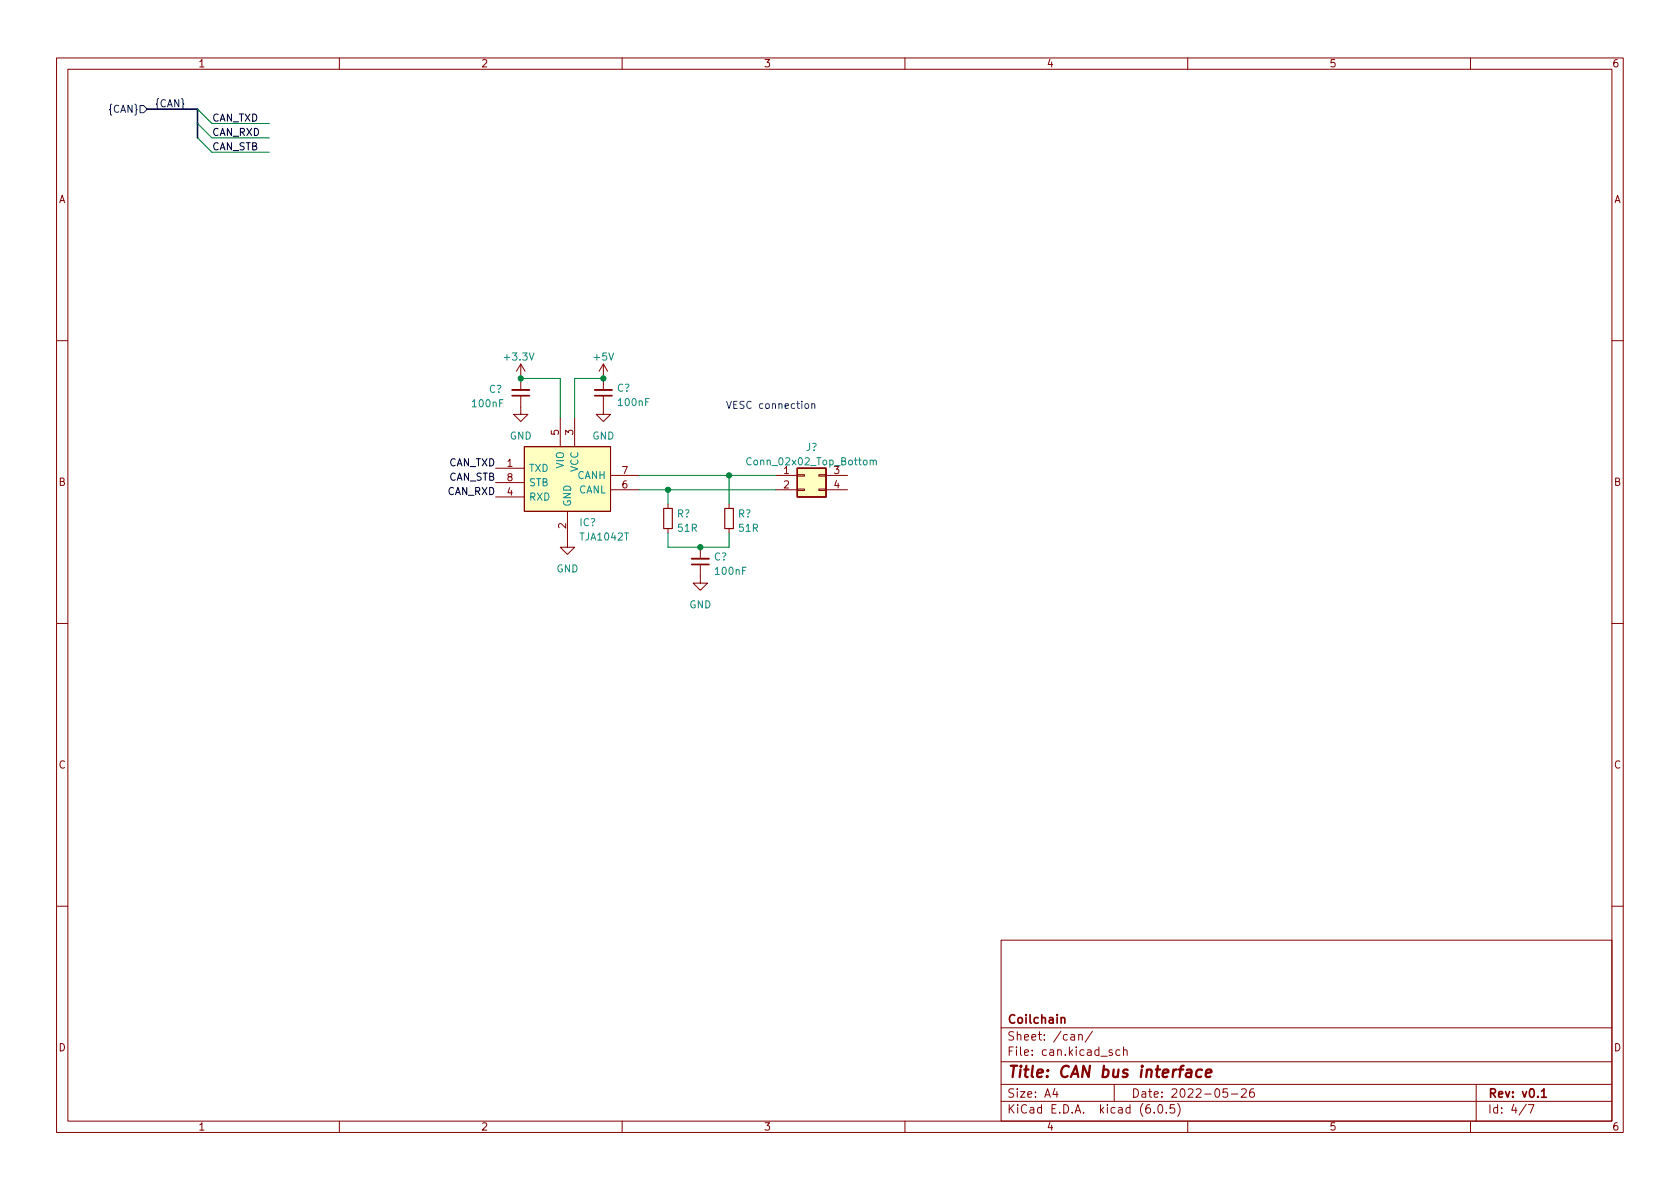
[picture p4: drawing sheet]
<svg xmlns="http://www.w3.org/2000/svg" width="297mm" height="210mm" viewBox="0 0 297 210" stroke-linecap="round" stroke-linejoin="round" font-family="sans-serif">
<g fill="none" stroke="#840000" stroke-width=".18">
<path d="M10 10.2h277v190.1h-277zM12 12.2h273v186.1h-273zM60 10.2v2M110 10.2v2M160 10.2v2M210 10.2v2M260 10.2v2M10 60.2h2M92.1 70v3.3h1.2l-1.2 1.2-1.3-1.2h1.3M92.1 64.4v4.6M92.1 64.4l-.8 1.3M92.1 64.4l.7 1.3"/>
<path d="M92.7 79h15.2v11.4h-15.2zM99.1 73.9v5.1M101.6 73.9v5.1M106.7 70v3.3h1.2l-1.2 1.2-1.3-1.2h1.3M106.7 64.4l-.8 1.3M106.7 64.4v4.6M106.7 64.4l.7 1.3M285 60.2h2M87.6 82.8h5.1M87.6 87.9h5.1M87.6 85.3h5.1M100.3 90.4v6.4h1.3l-1.3 1.2-1.2-1.2h1.2"/>
<path d="M107.9 84.1h5.1M107.9 86.6h5.1M118.1 89.1v.8M118.1 93.5v.7M123.8 99.8v3.3h1.3l-1.3 1.3-1.2-1.3h1.2M123.8 96.8v2M128.9 89.1v.8M128.9 93.5v.7M137.2 84.1h3.8M137.2 86.6h3.8M141 86.5h1.2v.2h-1.2zM141 83.9h1.2v.3h-1.2z"/>
<path d="M144.8 86.5h1.2v.2h-1.2zM144.8 83.9h1.2v.3h-1.2zM146 84.1h3.9M146 86.6h3.9M10 110.2h2M285 110.2h2M10 160.2h2M177 166.3h108v32h-108zM285 160.2h2M60 198.3v2M110 198.3v2M160 198.3v2"/>
<path d="M177 194.8h108M177 191.8h108M177 187.8h108M177 181.8h108M186.5 192.5l-.4 1h1M186.9 193v1M189.4 183h.5l.1 .9M190 183.3l-.5 .1a.29 .29 0 0 0-.2 .2 .29 .29 0 0 0 .2 .3h.5M190.7 183.1l.2-.2 .4 .1 .1 .9M190.7 182.9v1M193.1 182.4l-1.2 1.9M196.6 185.7l-.3-.1-.2 .2v.3l.5 .1v.4h-.5"/>
<path d="M197 191.8v3M198 185.7l-.4-.1-.3 .3v.4l.1 .3h.6M198.6 185.8l.3-.2 .3 .1 .1 .9M198.6 185.1v1.5M204.1 196.7v.1M204.9 195.4l.2-.1a.81 .81 0 0 1 .6 .7 .81 .81 0 0 1-.3 .8h-.2a.81 .81 0 0 1-.6-.6 .81 .81 0 0 1 .3-.8zM206.2 196.7v.1M207.6 195.3h-.7v.7l.2-.1 .5 .1 .1 .2-.1 .5-.2 .1-.5-.1M208.2 195.1a1.72 1.72 0 0 1 0 2.3M210 198.3v2M217 192.5h-.7l-.1 .7 .2-.1 .5 .1 .2 .2-.1 .5-.2 .1-.6-.1M217.7 193.5h1.2"/>
<path d="M219.5 192.7l.6-.2 .2 .2 .1 .3-1 1h1M221.6 192.5a.59 .59 0 0 0-.7 .7v.5l.2 .3h.4l.2-.1 .1-.5-.2-.2-.4-.1-.3 .3M260 198.3v2M261 191.8v6.5M269.9 195.3l-1.3 1.9M270.2 195.3h1l-.6 1.5"/>
</g>
<path d="M90.6 70h3M105.2 70h3M122.3 99.8h3M187.6 180.1l.2-.2 .4 .1 .1 .9M272.6 193l.4-.5v1.5M272.6 194h.8" fill="none" stroke="#840000" stroke-width=".3"/>
<path d="M209.9 189.2l.2-.1 .5 .1v1.3M210.7 189.6l-.7 .1a.4 .4 0 0 0-.3 .3 .4 .4 0 0 0 .2 .5l.7-.1M212.5 189.2a.66 .66 0 0 0-1 .3v.6l.1 .3 .2 .1 .6-.1M213.2 189.8l1-.2-.1-.4-.5-.1-.3 .3-.1 1 .2 .1 .6-.1" fill="none" stroke="#840000" stroke-width=".4"/>
<path d="M90.6 69h3M105.2 69h3M122.3 98.8h3" fill="none" stroke="#840000" stroke-width=".33"/>
<path d="M117.3 89.9h1.6v3.6h-1.6zM128.1 89.9h1.6v3.6h-1.6z" fill="none" stroke="#840000" stroke-width=".2"/>
<g fill="#ffffc2" stroke="#ffffc2" stroke-width=".18">
<path d="M141 82.8h5v5.1h-5z"/>
<path d="M92.7 79h15.2v11.4h-15.2z"/>
</g>
<path d="M141 82.8h5v5.1h-5z" fill="none" stroke="#840000" stroke-width=".25"/>
<path d="M132.8 81.1a.6 .6 0 0 0-.8 .4 .6 .6 0 0 0 .6 .7l.2-.1M153.9 81.5l.1-.1h.3l.1 .8M153.9 81.4v.8M154.4 81.5l.2-.1h.3v.8" fill="none" stroke="#008484" stroke-width=".18"/>
<path d="M24.8 18.7h.6l.6 .6-.6 .6h-.6z" fill="none" stroke="#000084" stroke-width=".18"/>
<path d="M142.4 71.4h.3l.3 .2v.4l-.3 .2h-.3l-.1-.2zM143.5 71.5l.2-.1h.3l.1 .8M143.5 71.4v.8" fill="none" stroke="#0000c2" stroke-width=".18"/>
<path d="M26 19.3h8.9v5.1" fill="none" stroke="#000084" stroke-width=".3"/>
<path d="M34.9 19.3l2.6 2.5h10.1M34.9 24.4l2.6 2.5h10.1M34.9 21.8l2.6 2.6h10.1M92.1 66.9h7v7M106.7 66.9h-5.1v7M113 86.6h24.2M113 84.1h24.2M118.1 86.6v2.5M118.1 94.2v2.6h10.8v-2.6M128.9 84.1v5" fill="none" stroke="#008400" stroke-width=".18"/>
<g fill="#008400" stroke="#008400" stroke-width=".18">
<circle cx="92.1" cy="66.9" r=".46"/>
<circle cx="106.7" cy="66.9" r=".46"/>
<circle cx="123.8" cy="96.8" r=".46"/>
<circle cx="118.1" cy="86.6" r=".46"/>
<circle cx="128.9" cy="84.1" r=".46"/>
</g>
<text font-size="2.8" fill="#840000" x="178" y="190.6">Title: CAN bus interface</text>
<g font-size="2.1" fill="#840000">
<text x="178" y="184">Sheet: /can/</text>
<text x="178" y="181">Coilchain</text>
<text x="178" y="186.7">File: can.kicad_sch</text>
<text x="178" y="196.9">KiCad E.D.A. kicad (6.0.5)</text>
<text x="178" y="194.1">Size: A4</text>
<text x="200" y="194.1">Date: 2022-05-26</text>
<text x="263" y="194.1">Rev: v0.1</text>
<text x="263" y="196.9">Id: 4/7</text>
</g>
<g font-size="1.8" fill="#840000">
<text x="35" y="11.9">1</text>
<text x="85" y="11.9">2</text>
<text x="135" y="11.9">3</text>
<text x="185" y="11.9">4</text>
<text x="235" y="11.9">5</text>
<text x="285" y="11.9">6</text>
<text x="10.3" y="35.9">A</text>
<text x="285.3" y="35.9">A</text>
<text x="98.8" y="76.9" transform="rotate(-90 98.8 76.9)">5</text>
<text x="101.3" y="76.9" transform="rotate(-90 101.3 76.9)">3</text>
<text x="89.7" y="82.5">1</text>
<text x="110" y="83.8">7</text>
<text x="138.6" y="83.8">1</text>
<text x="10.3" y="85.9">B</text>
<text x="89.7" y="87.6">4</text>
<text x="89.7" y="85.1">8</text>
<text x="110" y="86.4">6</text>
<text x="138.6" y="86.4">2</text>
<text x="147.5" y="86.4">4</text>
<text x="285.3" y="85.9">B</text>
<text x="100.1" y="93.5" transform="rotate(-90 100.1 93.5)">2</text>
<text x="10.3" y="135.9">C</text>
<text x="285.3" y="135.9">C</text>
<text x="10.3" y="185.9">D</text>
<text x="285.3" y="185.9">D</text>
<text x="35" y="199.9">1</text>
<text x="85" y="199.9">2</text>
<text x="135" y="199.9">3</text>
<text x="185" y="199.9">4</text>
<text x="235" y="199.9">5</text>
<text x="285" y="199.9">6</text>
</g>
<g font-size="1.8" fill="#000084">
<text x="19.4" y="19.9">{CAN}</text>
<text x="27.3" y="18.9">{CAN}</text>
</g>
<g font-size="1.8">
<text x="37.5" y="21.5">CAN_TXD</text>
<text x="37.5" y="24">CAN_RXD</text>
<text x="37.5" y="26.6">CAN_STB</text>
<text x="79.3" y="82.4">CAN_TXD</text>
<text x="79.1" y="87.5">CAN_RXD</text>
<text x="79.3" y="85">CAN_STB</text>
</g>
<g font-size="1.8" fill="#008484">
<text x="89.4" y="63.7">+3.3V</text>
<text x="105.1" y="63.7">+5V</text>
<text x="86.4" y="69.5">C?</text>
<text x="109.1" y="69.3">C?</text>
<text x="109.5" y="71.8">100nF</text>
<text x="83.6" y="72">100nF</text>
<text x="90.1" y="77.7">GND</text>
<text x="104.7" y="77.7">GND</text>
<text x="93.5" y="83.4">TXD</text>
<text x="99.7" y="82.8" transform="rotate(-90 99.7 82.8)">VIO</text>
<text x="102.2" y="83.5" transform="rotate(-90 102.2 83.5)">VCC</text>
<text x="132.6" y="82.3">Conn_02x02_Top_Bottom</text>
<text x="142.5" y="79.7">J?</text>
<text x="147.5" y="83.8">3</text>
<text x="93.5" y="88.5">RXD</text>
<text x="93.5" y="86">STB</text>
<text x="101" y="89.7" transform="rotate(-90 101 89.7)">GND</text>
<text x="102.1" y="84.7">CANH</text>
<text x="102.3" y="87.2">CANL</text>
<text x="102.5" y="93">IC?</text>
<text x="102.7" y="95.6">TJA1042T</text>
<text x="119.7" y="91.5">R?</text>
<text x="119.9" y="94">51R</text>
<text x="130.5" y="91.5">R?</text>
<text x="130.7" y="94">51R</text>
<text x="98.4" y="101.2">GND</text>
<text x="126.2" y="99.1">C?</text>
<text x="126.6" y="101.6">100nF</text>
<text x="121.9" y="107.6">GND</text>
</g>
<text font-size="1.8" fill="#0000c2" x="128.3" y="72.3">VESC connection</text>
</svg>
